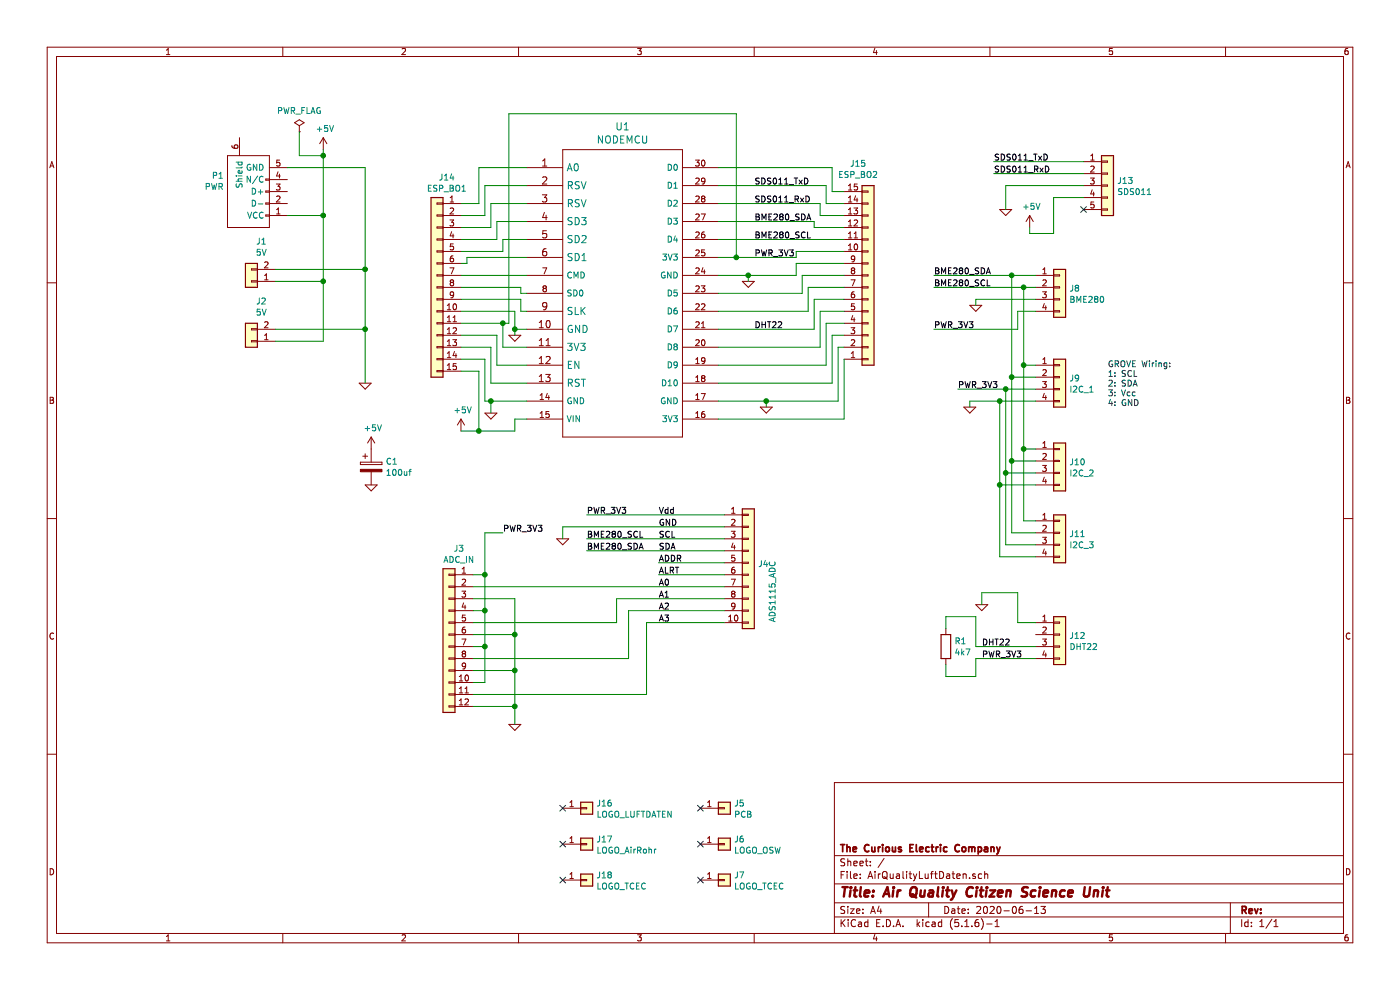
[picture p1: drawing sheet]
EESchema Schematic File Version 4
LIBS:AirQualityLuftDaten-cache
EELAYER 29 0
EELAYER END
$Descr A4 11693 8268
encoding utf-8
Sheet 1 1
Title "Air Quality Citizen Science Unit"
Date "2020-06-13"
Rev ""
Comp "The Curious Electric Company"
Comment1 ""
Comment2 ""
Comment3 ""
Comment4 ""
$EndDescr
$Comp
L matts_components:NODEMCU U1
U 1 1
P 5300 2400
F 0 "U1" H 5200 3745 60  0000 C CNN
F 1 "NODEMCU" H 5200 3635 60  0000 C CNN
F 2 "REInnovationFootprint:NodeMCU_Amica_R2_FSILK" H 5600 2400 60  0001 C CNN
F 3 "" H 5600 2400 60  0000 C CNN
	1    5300 2400
	1    0    0    -1  
$EndComp
$Comp
L power:PWR_FLAG #FLG01
U 1 1
P 2500 1100
F 0 "#FLG01" H 2500 1175 50  0001 C CNN
F 1 "PWR_FLAG" H 2500 1276 50  0000 C CNN
F 2 "" H 2500 1100 50  0001 C CNN
F 3 "~" H 2500 1100 50  0001 C CNN
	1    2500 1100
	1    0    0    -1  
$EndComp
$Comp
L Connector_Generic:Conn_01x05 J13
U 1 1
P 9250 1550
F 0 "J13" H 9330 1592 50  0000 L CNN
F 1 "SDS011" H 9330 1499 50  0000 L CNN
F 2 "REInnovationFootprint:SIL-5_JST_5WAY_labelled" H 9250 1550 50  0001 C CNN
F 3 "~" H 9250 1550 50  0001 C CNN
	1    9250 1550
	1    0    0    -1  
$EndComp
$Comp
L Connector_Generic:Conn_01x04 J8
U 1 1
P 8850 2400
F 0 "J8" H 8930 2392 50  0000 L CNN
F 1 "BME280" H 8930 2299 50  0000 L CNN
F 2 "REInnovationFootprint:SIL-4_large_pad_BME280" H 8850 2400 50  0001 C CNN
F 3 "~" H 8850 2400 50  0001 C CNN
	1    8850 2400
	1    0    0    -1  
$EndComp
$Comp
L Connector_Generic:Conn_01x02 J1
U 1 1
P 2100 2350
F 0 "J1" H 2017 2020 50  0000 C CNN
F 1 "5V" H 2017 2113 50  0000 C CNN
F 2 "REInnovationFootprint:DC_Power_2_1" H 2100 2350 50  0001 C CNN
F 3 "~" H 2100 2350 50  0001 C CNN
	1    2100 2350
	-1   0    0    1   
$EndComp
$Comp
L Connector_Generic:Conn_01x02 J2
U 1 1
P 2100 2850
F 0 "J2" H 2017 2520 50  0000 C CNN
F 1 "5V" H 2017 2613 50  0000 C CNN
F 2 "REInnovationFootprint:SIL-2_screw_terminal" H 2100 2850 50  0001 C CNN
F 3 "~" H 2100 2850 50  0001 C CNN
	1    2100 2850
	-1   0    0    1   
$EndComp
$Comp
L matts_components:USB_Micro P1
U 1 1
P 2100 1600
F 0 "P1" V 2230 1829 50  0000 L CNN
F 1 "PWR" V 2137 1829 50  0000 L CNN
F 2 "REInnovationFootprint:USB_Micro-B_MOLEX_47642-0001" V 2050 1500 50  0001 C CNN
F 3 "" V 2050 1500 50  0000 C CNN
	1    2100 1600
	0    -1   -1   0   
$EndComp
$Comp
L matts_components:GND #PWR05
U 1 1
P 4100 3450
F 0 "#PWR05" H 4100 3450 30  0001 C CNN
F 1 "GND" H 4100 3380 30  0001 C CNN
F 2 "" H 4100 3450 60  0000 C CNN
F 3 "" H 4100 3450 60  0000 C CNN
	1    4100 3450
	1    0    0    -1  
$EndComp
$Comp
L Connector_Generic:Conn_01x01 J5
U 1 1
P 6050 6750
F 0 "J5" H 6130 6792 50  0000 L CNN
F 1 "PCB" H 6130 6699 50  0000 L CNN
F 2 "REInnovationFootprint:PCB_LuftDaten_70x70" H 6050 6750 50  0001 C CNN
F 3 "~" H 6050 6750 50  0001 C CNN
	1    6050 6750
	1    0    0    -1  
$EndComp
$Comp
L Connector_Generic:Conn_01x01 J6
U 1 1
P 6050 7050
F 0 "J6" H 6130 7092 50  0000 L CNN
F 1 "LOGO_OSW" H 6130 6999 50  0000 L CNN
F 2 "REInnovationFootprint:OSHW_logo_small_back" H 6050 7050 50  0001 C CNN
F 3 "~" H 6050 7050 50  0001 C CNN
	1    6050 7050
	1    0    0    -1  
$EndComp
$Comp
L Connector_Generic:Conn_01x01 J7
U 1 1
P 6050 7350
F 0 "J7" H 6130 7392 50  0000 L CNN
F 1 "LOGO_TCEC" H 6130 7299 50  0000 L CNN
F 2 "CuriousElectric3:TCEC_Words_13mm" H 6050 7350 50  0001 C CNN
F 3 "~" H 6050 7350 50  0001 C CNN
	1    6050 7350
	1    0    0    -1  
$EndComp
NoConn ~ 5850 6750
NoConn ~ 5850 7050
NoConn ~ 5850 7350
$Comp
L power:+5V #PWR013
U 1 1
P 8600 1900
F 0 "#PWR013" H 8600 1750 50  0001 C CNN
F 1 "+5V" H 8615 2076 50  0000 C CNN
F 2 "" H 8600 1900 50  0001 C CNN
F 3 "" H 8600 1900 50  0001 C CNN
	1    8600 1900
	1    0    0    -1  
$EndComp
$Comp
L power:+5V #PWR01
U 1 1
P 2700 1250
F 0 "#PWR01" H 2700 1100 50  0001 C CNN
F 1 "+5V" H 2715 1426 50  0000 C CNN
F 2 "" H 2700 1250 50  0001 C CNN
F 3 "" H 2700 1250 50  0001 C CNN
	1    2700 1250
	1    0    0    -1  
$EndComp
$Comp
L matts_components:GND #PWR02
U 1 1
P 3050 3200
F 0 "#PWR02" H 3050 3200 30  0001 C CNN
F 1 "GND" H 3050 3130 30  0001 C CNN
F 2 "" H 3050 3200 60  0000 C CNN
F 3 "" H 3050 3200 60  0000 C CNN
	1    3050 3200
	1    0    0    -1  
$EndComp
$Comp
L matts_components:GND #PWR011
U 1 1
P 8150 2550
F 0 "#PWR011" H 8150 2550 30  0001 C CNN
F 1 "GND" H 8150 2480 30  0001 C CNN
F 2 "" H 8150 2550 60  0000 C CNN
F 3 "" H 8150 2550 60  0000 C CNN
	1    8150 2550
	1    0    0    -1  
$EndComp
$Comp
L matts_components:GND #PWR014
U 1 1
P 8400 1750
F 0 "#PWR014" H 8400 1750 30  0001 C CNN
F 1 "GND" H 8400 1680 30  0001 C CNN
F 2 "" H 8400 1750 60  0000 C CNN
F 3 "" H 8400 1750 60  0000 C CNN
	1    8400 1750
	1    0    0    -1  
$EndComp
Text Label 6300 1850 0    50   ~ 0
BME280_SDA
Text Label 6300 2000 0    50   ~ 0
BME280_SCL
Text Label 6300 1550 0    50   ~ 0
SDS011_TxD
Text Label 6300 1700 0    50   ~ 0
SDS011_RxD
Text Label 8300 1350 0    50   ~ 0
SDS011_TxD
Text Label 8300 1450 0    50   ~ 0
SDS011_RxD
Text Label 7800 2300 0    50   ~ 0
BME280_SDA
Text Label 7800 2400 0    50   ~ 0
BME280_SCL
Wire Wire Line
	8650 2500 8150 2500
Wire Wire Line
	8150 2500 8150 2550
Wire Wire Line
	2400 1400 3050 1400
Wire Wire Line
	3050 1400 3050 2250
Wire Wire Line
	2700 1250 2700 1300
Wire Wire Line
	2700 2850 2300 2850
Wire Wire Line
	2300 2350 2700 2350
Connection ~ 2700 2350
Wire Wire Line
	2700 2350 2700 2850
Wire Wire Line
	2400 1800 2700 1800
Connection ~ 2700 1800
Wire Wire Line
	2700 1800 2700 2350
Wire Wire Line
	2300 2250 3050 2250
Connection ~ 3050 2250
Wire Wire Line
	3050 2250 3050 2750
Wire Wire Line
	2300 2750 3050 2750
Connection ~ 3050 2750
Wire Wire Line
	3050 2750 3050 3200
$Comp
L matts_components:GND #PWR09
U 1 1
P 6400 3400
F 0 "#PWR09" H 6400 3400 30  0001 C CNN
F 1 "GND" H 6400 3330 30  0001 C CNN
F 2 "" H 6400 3400 60  0000 C CNN
F 3 "" H 6400 3400 60  0000 C CNN
	1    6400 3400
	1    0    0    -1  
$EndComp
$Comp
L matts_components:GND #PWR04
U 1 1
P 4300 2800
F 0 "#PWR04" H 4300 2800 30  0001 C CNN
F 1 "GND" H 4300 2730 30  0001 C CNN
F 2 "" H 4300 2800 60  0000 C CNN
F 3 "" H 4300 2800 60  0000 C CNN
	1    4300 2800
	1    0    0    -1  
$EndComp
$Comp
L matts_components:GND #PWR08
U 1 1
P 6250 2350
F 0 "#PWR08" H 6250 2350 30  0001 C CNN
F 1 "GND" H 6250 2280 30  0001 C CNN
F 2 "" H 6250 2350 60  0000 C CNN
F 3 "" H 6250 2350 60  0000 C CNN
	1    6250 2350
	1    0    0    -1  
$EndComp
Wire Wire Line
	6000 3350 6400 3350
Wire Wire Line
	6400 3350 6400 3400
Wire Wire Line
	6000 2300 6250 2300
Wire Wire Line
	6250 2300 6250 2350
Text Label 6300 2150 0    50   ~ 0
PWR_3V3
Text Label 7800 2750 0    50   ~ 0
PWR_3V3
Wire Wire Line
	8500 2750 8500 2600
Wire Wire Line
	8500 2600 8650 2600
Wire Wire Line
	2500 1100 2500 1300
Wire Wire Line
	2500 1300 2700 1300
Connection ~ 2700 1300
Wire Wire Line
	2700 1300 2700 1800
Wire Wire Line
	4400 3350 4100 3350
Wire Wire Line
	4100 3350 4100 3450
$Comp
L power:+5V #PWR03
U 1 1
P 3850 3600
F 0 "#PWR03" H 3850 3450 50  0001 C CNN
F 1 "+5V" H 3865 3776 50  0000 C CNN
F 2 "" H 3850 3600 50  0001 C CNN
F 3 "" H 3850 3600 50  0001 C CNN
	1    3850 3600
	1    0    0    -1  
$EndComp
Wire Wire Line
	3850 3600 4000 3600
Wire Wire Line
	4300 3600 4300 3500
Wire Wire Line
	4300 3500 4400 3500
$Comp
L Connector_Generic:Conn_01x04 J9
U 1 1
P 8850 3150
F 0 "J9" H 8930 3142 50  0000 L CNN
F 1 "I2C_1" H 8930 3049 50  0000 L CNN
F 2 "REInnovationFootprint:SIL-4_Grove_Labelled" H 8850 3150 50  0001 C CNN
F 3 "~" H 8850 3150 50  0001 C CNN
	1    8850 3150
	1    0    0    -1  
$EndComp
$Comp
L Connector_Generic:Conn_01x04 J11
U 1 1
P 8850 4450
F 0 "J11" H 8930 4442 50  0000 L CNN
F 1 "I2C_3" H 8930 4349 50  0000 L CNN
F 2 "REInnovationFootprint:SIL-4_Grove_Labelled" H 8850 4450 50  0001 C CNN
F 3 "~" H 8850 4450 50  0001 C CNN
	1    8850 4450
	1    0    0    -1  
$EndComp
$Comp
L Connector_Generic:Conn_01x04 J10
U 1 1
P 8850 3850
F 0 "J10" H 8930 3842 50  0000 L CNN
F 1 "I2C_2" H 8930 3749 50  0000 L CNN
F 2 "REInnovationFootprint:SIL-4_Grove_Labelled" H 8850 3850 50  0001 C CNN
F 3 "~" H 8850 3850 50  0001 C CNN
	1    8850 3850
	1    0    0    -1  
$EndComp
$Comp
L Device:R R1
U 1 1
P 7900 5400
F 0 "R1" H 7970 5447 50  0000 L CNN
F 1 "4k7" H 7970 5354 50  0000 L CNN
F 2 "REInnovationFootprint:TH_Resistor_1" V 7830 5400 50  0001 C CNN
F 3 "~" H 7900 5400 50  0001 C CNN
	1    7900 5400
	1    0    0    -1  
$EndComp
$Comp
L Connector_Generic:Conn_01x04 J12
U 1 1
P 8850 5300
F 0 "J12" H 8930 5292 50  0000 L CNN
F 1 "DHT22" H 8930 5199 50  0000 L CNN
F 2 "REInnovationFootprint:SIL-4_large_pad_DHT22" H 8850 5300 50  0001 C CNN
F 3 "~" H 8850 5300 50  0001 C CNN
	1    8850 5300
	1    0    0    -1  
$EndComp
Text Label 6300 2750 0    50   ~ 0
DHT22
Text Label 8200 5400 0    50   ~ 0
DHT22
$Comp
L matts_components:GND #PWR012
U 1 1
P 8200 5050
F 0 "#PWR012" H 8200 5050 30  0001 C CNN
F 1 "GND" H 8200 4980 30  0001 C CNN
F 2 "" H 8200 5050 60  0000 C CNN
F 3 "" H 8200 5050 60  0000 C CNN
	1    8200 5050
	1    0    0    -1  
$EndComp
Text Label 8200 5500 0    50   ~ 0
PWR_3V3
Wire Wire Line
	8200 5050 8200 4950
Wire Wire Line
	8200 4950 8500 4950
Wire Wire Line
	8500 4950 8500 5200
Wire Wire Line
	8500 5200 8650 5200
$Comp
L matts_components:GND #PWR010
U 1 1
P 8100 3400
F 0 "#PWR010" H 8100 3400 30  0001 C CNN
F 1 "GND" H 8100 3330 30  0001 C CNN
F 2 "" H 8100 3400 60  0000 C CNN
F 3 "" H 8100 3400 60  0000 C CNN
	1    8100 3400
	1    0    0    -1  
$EndComp
Text Label 8000 3250 0    50   ~ 0
PWR_3V3
Wire Wire Line
	8650 3050 8550 3050
Wire Wire Line
	8550 3050 8550 2400
Connection ~ 8550 2400
Wire Wire Line
	8550 2400 8650 2400
Wire Wire Line
	8650 3150 8450 3150
Wire Wire Line
	8450 3150 8450 2300
Connection ~ 8450 2300
Wire Wire Line
	8450 2300 8650 2300
Wire Wire Line
	7800 2750 8500 2750
Wire Wire Line
	7800 2400 8550 2400
Wire Wire Line
	7800 2300 8450 2300
Wire Wire Line
	8450 3150 8450 3850
Wire Wire Line
	8450 3850 8650 3850
Connection ~ 8450 3150
Wire Wire Line
	8450 3850 8450 4450
Wire Wire Line
	8450 4450 8650 4450
Connection ~ 8450 3850
Wire Wire Line
	8650 4350 8550 4350
Wire Wire Line
	8550 4350 8550 3750
Connection ~ 8550 3050
Wire Wire Line
	8650 3750 8550 3750
Connection ~ 8550 3750
Wire Wire Line
	8550 3750 8550 3050
Wire Wire Line
	8000 3250 8400 3250
Wire Wire Line
	8400 3250 8400 3950
Wire Wire Line
	8400 4550 8650 4550
Connection ~ 8400 3250
Wire Wire Line
	8400 3250 8650 3250
Wire Wire Line
	8650 3950 8400 3950
Connection ~ 8400 3950
Wire Wire Line
	8400 3950 8400 4550
Wire Wire Line
	8100 3400 8100 3350
Wire Wire Line
	8100 3350 8350 3350
Wire Wire Line
	8350 3350 8350 4050
Wire Wire Line
	8350 4650 8650 4650
Connection ~ 8350 3350
Wire Wire Line
	8350 3350 8650 3350
Wire Wire Line
	8650 4050 8350 4050
Connection ~ 8350 4050
Wire Wire Line
	8350 4050 8350 4650
Text Notes 9250 3400 0    50   ~ 0
GROVE Wiring:\n1: SCL\n2: SDA\n3: Vcc\n4: GND\n
$Comp
L Connector_Generic:Conn_01x10 J4
U 1 1
P 6250 4700
F 0 "J4" H 6330 4692 50  0000 L CNN
F 1 "ADS1115_ADC" V 6450 4200 50  0000 L CNN
F 2 "REInnovationFootprint:ADAFRUIT_ADS1115" H 6250 4700 50  0001 C CNN
F 3 "~" H 6250 4700 50  0001 C CNN
	1    6250 4700
	1    0    0    -1  
$EndComp
Text Label 5500 4300 0    50   ~ 0
Vdd
Text Label 5500 4400 0    50   ~ 0
GND
Text Label 5500 4500 0    50   ~ 0
SCL
Text Label 5500 4600 0    50   ~ 0
SDA
Text Label 5500 4700 0    50   ~ 0
ADDR
Text Label 5500 4800 0    50   ~ 0
ALRT
Text Label 5500 4900 0    50   ~ 0
A0
Text Label 5500 5000 0    50   ~ 0
A1
Text Label 5500 5100 0    50   ~ 0
A2
Text Label 5500 5200 0    50   ~ 0
A3
Wire Wire Line
	5500 4700 6050 4700
Wire Wire Line
	6050 4800 5500 4800
$Comp
L matts_components:GND #PWR06
U 1 1
P 4700 4500
F 0 "#PWR06" H 4700 4500 30  0001 C CNN
F 1 "GND" H 4700 4430 30  0001 C CNN
F 2 "" H 4700 4500 60  0000 C CNN
F 3 "" H 4700 4500 60  0000 C CNN
	1    4700 4500
	1    0    0    -1  
$EndComp
Text Label 4900 4300 0    50   ~ 0
PWR_3V3
Text Label 4900 4600 0    50   ~ 0
BME280_SDA
Text Label 4900 4500 0    50   ~ 0
BME280_SCL
Wire Wire Line
	4700 4400 4700 4500
Wire Wire Line
	4700 4400 6050 4400
Wire Wire Line
	4900 4300 6050 4300
Wire Wire Line
	4900 4500 6050 4500
Wire Wire Line
	4900 4600 6050 4600
$Comp
L matts_components:GND #PWR07
U 1 1
P 4300 6050
F 0 "#PWR07" H 4300 6050 30  0001 C CNN
F 1 "GND" H 4300 5980 30  0001 C CNN
F 2 "" H 4300 6050 60  0000 C CNN
F 3 "" H 4300 6050 60  0000 C CNN
	1    4300 6050
	1    0    0    -1  
$EndComp
Wire Wire Line
	5150 5000 6050 5000
Wire Wire Line
	5250 5100 6050 5100
Wire Wire Line
	5400 5200 6050 5200
Wire Wire Line
	9050 1350 8300 1350
Wire Wire Line
	9050 1450 8300 1450
Wire Wire Line
	9050 1550 8400 1550
Wire Wire Line
	8400 1550 8400 1750
Wire Wire Line
	8600 1900 8600 1950
Wire Wire Line
	8600 1950 8800 1950
Wire Wire Line
	8800 1950 8800 1650
Wire Wire Line
	8800 1650 9050 1650
NoConn ~ 9050 1750
$Comp
L Connector_Generic:Conn_01x15 J14
U 1 1
P 3650 2400
F 0 "J14" H 3567 3320 50  0000 C CNN
F 1 "ESP_BO1" H 3567 3227 50  0000 C CNN
F 2 "Connector_PinSocket_2.54mm:PinSocket_1x15_P2.54mm_Vertical" H 3650 2400 50  0001 C CNN
F 3 "~" H 3650 2400 50  0001 C CNN
	1    3650 2400
	-1   0    0    -1  
$EndComp
$Comp
L Connector_Generic:Conn_01x15 J15
U 1 1
P 7250 2300
F 0 "J15" H 7167 1370 50  0000 C CNN
F 1 "ESP_BO2" H 7167 1463 50  0000 C CNN
F 2 "Connector_PinSocket_2.54mm:PinSocket_1x15_P2.54mm_Vertical" H 7250 2300 50  0001 C CNN
F 3 "~" H 7250 2300 50  0001 C CNN
	1    7250 2300
	1    0    0    1   
$EndComp
Wire Wire Line
	3850 1700 4000 1700
Wire Wire Line
	4000 1700 4000 1400
Wire Wire Line
	4000 1400 4400 1400
Wire Wire Line
	4400 1550 4050 1550
Wire Wire Line
	4050 1550 4050 1800
Wire Wire Line
	4050 1800 3850 1800
Wire Wire Line
	3850 1900 4100 1900
Wire Wire Line
	4100 1900 4100 1700
Wire Wire Line
	4100 1700 4400 1700
Wire Wire Line
	4400 1850 4150 1850
Wire Wire Line
	4150 1850 4150 2000
Wire Wire Line
	4150 2000 3850 2000
Wire Wire Line
	4400 2000 4200 2000
Wire Wire Line
	4200 2000 4200 2100
Wire Wire Line
	4200 2100 3850 2100
Wire Wire Line
	4400 2150 3900 2150
Wire Wire Line
	3900 2150 3900 2200
Wire Wire Line
	3900 2200 3850 2200
Wire Wire Line
	3850 2300 4400 2300
Wire Wire Line
	3850 2400 4350 2400
Wire Wire Line
	4350 2400 4350 2450
Wire Wire Line
	4350 2450 4400 2450
Wire Wire Line
	3850 2500 4350 2500
Wire Wire Line
	4350 2500 4350 2600
Wire Wire Line
	4350 2600 4400 2600
Wire Wire Line
	3850 2600 4300 2600
Wire Wire Line
	4300 2600 4300 2750
Wire Wire Line
	4400 2750 4300 2750
Connection ~ 4300 2750
Wire Wire Line
	4300 2750 4300 2800
Wire Wire Line
	3850 2700 4200 2700
Wire Wire Line
	4200 2700 4200 2900
Wire Wire Line
	4200 2900 4400 2900
Wire Wire Line
	3850 2800 4150 2800
Wire Wire Line
	4150 2800 4150 3050
Wire Wire Line
	4150 3050 4400 3050
Wire Wire Line
	3850 2900 4100 2900
Wire Wire Line
	4100 2900 4100 3200
Wire Wire Line
	4100 3200 4400 3200
Wire Wire Line
	3850 3000 4050 3000
Wire Wire Line
	4050 3000 4050 3350
Wire Wire Line
	4050 3350 4100 3350
Connection ~ 4100 3350
Wire Wire Line
	3850 3100 4000 3100
Wire Wire Line
	4000 3100 4000 3600
Connection ~ 4000 3600
Wire Wire Line
	4000 3600 4300 3600
Wire Wire Line
	8150 5400 8150 5150
Wire Wire Line
	8150 5150 7900 5150
Wire Wire Line
	7900 5150 7900 5250
Wire Wire Line
	8150 5400 8650 5400
Wire Wire Line
	7900 5550 7900 5650
Wire Wire Line
	7900 5650 8150 5650
Wire Wire Line
	8150 5650 8150 5500
Wire Wire Line
	8150 5500 8650 5500
Wire Wire Line
	6000 3500 7050 3500
Wire Wire Line
	7050 3500 7050 3000
Wire Wire Line
	6400 3350 7000 3350
Wire Wire Line
	7000 3350 7000 2900
Wire Wire Line
	7000 2900 7050 2900
Connection ~ 6400 3350
Wire Wire Line
	6950 2800 7050 2800
Wire Wire Line
	6000 3200 6950 3200
Wire Wire Line
	6950 2800 6950 3200
Wire Wire Line
	6000 3050 6900 3050
Wire Wire Line
	6900 3050 6900 2700
Wire Wire Line
	6900 2700 7050 2700
Wire Wire Line
	6000 2900 6850 2900
Wire Wire Line
	6850 2900 6850 2600
Wire Wire Line
	6850 2600 7050 2600
Wire Wire Line
	6800 2750 6800 2500
Wire Wire Line
	6800 2500 7050 2500
Wire Wire Line
	6000 2750 6800 2750
Wire Wire Line
	6000 2600 6750 2600
Wire Wire Line
	6750 2600 6750 2400
Wire Wire Line
	6750 2400 7050 2400
Wire Wire Line
	6000 2450 6700 2450
Wire Wire Line
	6700 2450 6700 2300
Wire Wire Line
	6700 2300 7050 2300
Wire Wire Line
	6250 2300 6650 2300
Wire Wire Line
	6650 2300 6650 2200
Wire Wire Line
	6650 2200 7050 2200
Connection ~ 6250 2300
Wire Wire Line
	6650 2100 6650 2150
Wire Wire Line
	6000 2150 6150 2150
Wire Wire Line
	6000 2000 7050 2000
Wire Wire Line
	6650 2100 7050 2100
Wire Wire Line
	6800 1850 6800 1900
Wire Wire Line
	6800 1900 7050 1900
Wire Wire Line
	6000 1850 6800 1850
Wire Wire Line
	6850 1700 6850 1800
Wire Wire Line
	6850 1800 7050 1800
Wire Wire Line
	6000 1700 6850 1700
Wire Wire Line
	6900 1550 6900 1700
Wire Wire Line
	6900 1700 7050 1700
Wire Wire Line
	6000 1550 6900 1550
Wire Wire Line
	7050 1600 6950 1600
Wire Wire Line
	6950 1600 6950 1400
Wire Wire Line
	6950 1400 6000 1400
Wire Wire Line
	4200 2700 4250 2700
Wire Wire Line
	4250 2700 4250 950 
Wire Wire Line
	4250 950  6150 950 
Wire Wire Line
	6150 950  6150 2150
Connection ~ 4200 2700
Connection ~ 6150 2150
Wire Wire Line
	6150 2150 6650 2150
$Comp
L Connector_Generic:Conn_01x01 J16
U 1 1
P 4900 6750
F 0 "J16" H 4980 6792 50  0000 L CNN
F 1 "LOGO_LUFTDATEN" H 4980 6699 50  0000 L CNN
F 2 "CuriousElectric3:sensorcommunity" H 4900 6750 50  0001 C CNN
F 3 "~" H 4900 6750 50  0001 C CNN
	1    4900 6750
	1    0    0    -1  
$EndComp
NoConn ~ 4700 6750
$Comp
L Connector_Generic:Conn_01x01 J17
U 1 1
P 4900 7050
F 0 "J17" H 4980 7092 50  0000 L CNN
F 1 "LOGO_AirRohr" H 4980 6999 50  0000 L CNN
F 2 "CuriousElectric3:logo_conversion" H 4900 7050 50  0001 C CNN
F 3 "~" H 4900 7050 50  0001 C CNN
	1    4900 7050
	1    0    0    -1  
$EndComp
NoConn ~ 4700 7050
$Comp
L Connector_Generic:Conn_01x01 J18
U 1 1
P 4900 7350
F 0 "J18" H 4980 7392 50  0000 L CNN
F 1 "LOGO_TCEC" H 4980 7299 50  0000 L CNN
F 2 "CuriousElectric3:2019_011_16_CuriousElectricCompany_Logo_Round_Logo_No_words_KiCAD_10mm_PCBLogo" H 4900 7350 50  0001 C CNN
F 3 "~" H 4900 7350 50  0001 C CNN
	1    4900 7350
	1    0    0    -1  
$EndComp
NoConn ~ 4700 7350
$Comp
L power:+5V #PWR0101
U 1 1
P 3100 3750
F 0 "#PWR0101" H 3100 3600 50  0001 C CNN
F 1 "+5V" H 3115 3926 50  0000 C CNN
F 2 "" H 3100 3750 50  0001 C CNN
F 3 "" H 3100 3750 50  0001 C CNN
	1    3100 3750
	1    0    0    -1  
$EndComp
$Comp
L matts_components:GND #PWR0102
U 1 1
P 3100 4050
F 0 "#PWR0102" H 3100 4050 30  0001 C CNN
F 1 "GND" H 3100 3980 30  0001 C CNN
F 2 "" H 3100 4050 60  0000 C CNN
F 3 "" H 3100 4050 60  0000 C CNN
	1    3100 4050
	1    0    0    -1  
$EndComp
$Comp
L Device:CP C1
U 1 1
P 3100 3900
F 0 "C1" H 3220 3947 50  0000 L CNN
F 1 "100uf" H 3220 3854 50  0000 L CNN
F 2 "REInnovationFootprint:C_Radial_D6.3_L11.2_P2.5" H 3138 3750 50  0001 C CNN
F 3 "~" H 3100 3900 50  0001 C CNN
	1    3100 3900
	1    0    0    -1  
$EndComp
Text Label 4200 4450 0    50   ~ 0
PWR_3V3
$Comp
L Connector_Generic:Conn_01x12 J3
U 1 1
P 3750 5300
F 0 "J3" H 3667 6020 50  0000 C CNN
F 1 "ADC_IN" H 3667 5927 50  0000 C CNN
F 2 "REInnovationFootprint:PinSocket_1x12_P2.54mm_Vertical_Labelled" H 3750 5300 50  0001 C CNN
F 3 "~" H 3750 5300 50  0001 C CNN
	1    3750 5300
	-1   0    0    -1  
$EndComp
Wire Wire Line
	5400 5200 5400 5800
Wire Wire Line
	5250 5100 5250 5500
Wire Wire Line
	5150 5000 5150 5200
Wire Wire Line
	3950 5200 5150 5200
Wire Wire Line
	3950 4900 6050 4900
Wire Wire Line
	3950 5500 5250 5500
Wire Wire Line
	3950 5800 5400 5800
Wire Wire Line
	4300 6050 4300 5900
Wire Wire Line
	4300 5000 3950 5000
Wire Wire Line
	3950 5300 4300 5300
Connection ~ 4300 5300
Wire Wire Line
	4300 5300 4300 5000
Wire Wire Line
	3950 5600 4300 5600
Connection ~ 4300 5600
Wire Wire Line
	4300 5600 4300 5300
Wire Wire Line
	3950 5900 4300 5900
Connection ~ 4300 5900
Wire Wire Line
	4300 5900 4300 5600
Wire Wire Line
	3950 5700 4050 5700
Wire Wire Line
	4050 5700 4050 5400
Wire Wire Line
	4050 4450 4200 4450
Wire Wire Line
	3950 4800 4050 4800
Connection ~ 4050 4800
Wire Wire Line
	4050 4800 4050 4450
Wire Wire Line
	3950 5100 4050 5100
Connection ~ 4050 5100
Wire Wire Line
	4050 5100 4050 4800
Wire Wire Line
	3950 5400 4050 5400
Connection ~ 4050 5400
Wire Wire Line
	4050 5400 4050 5100
$EndSCHEMATC
